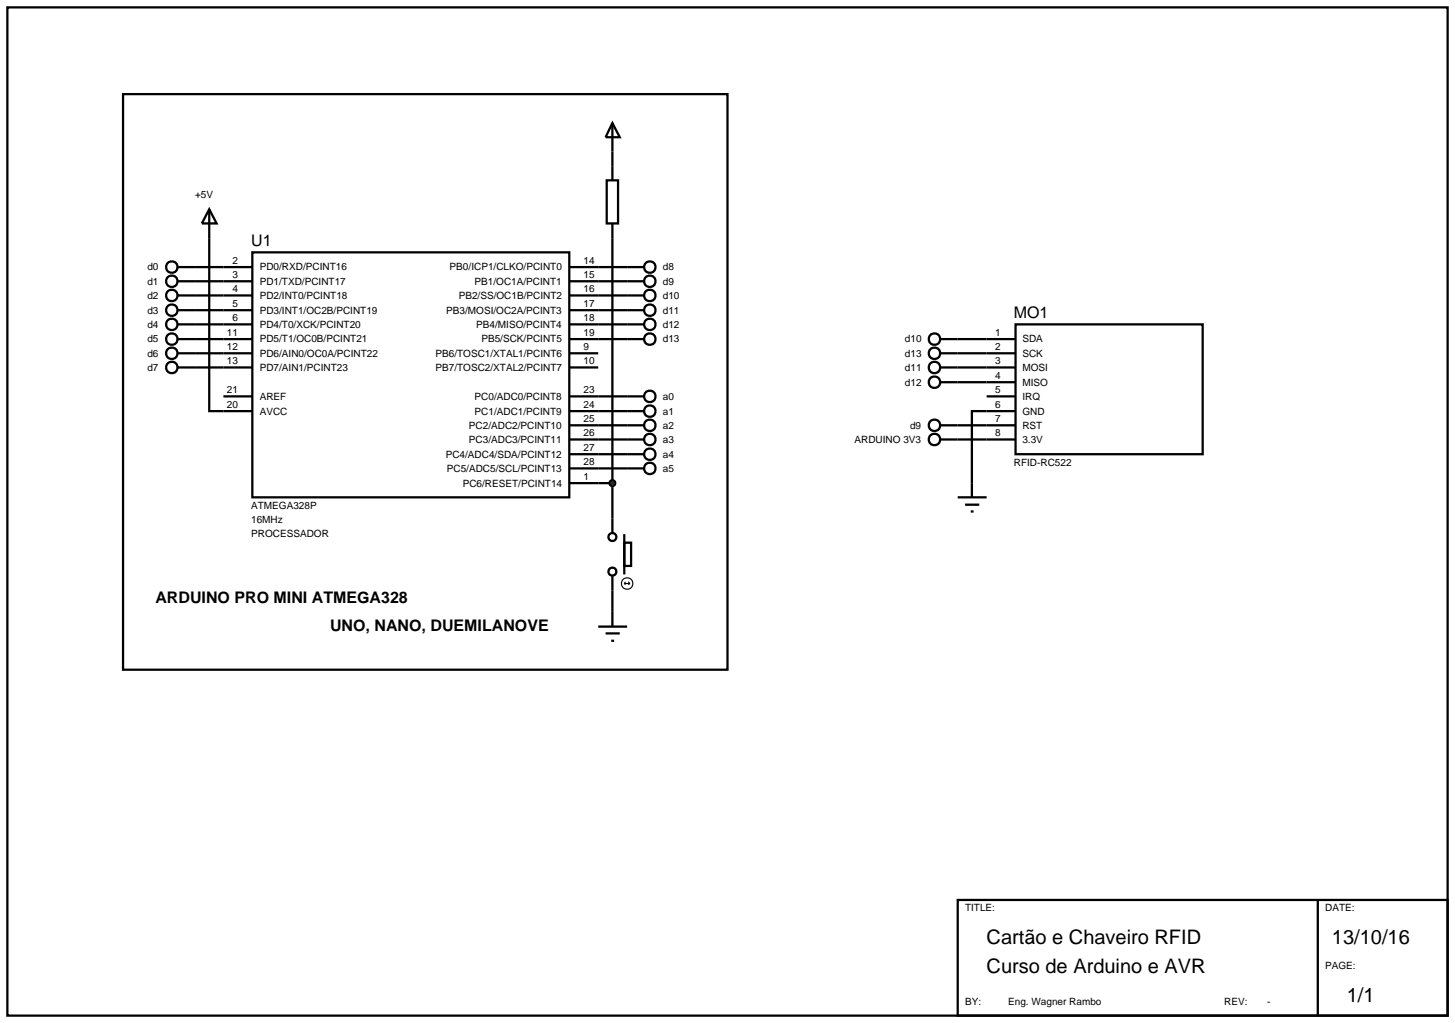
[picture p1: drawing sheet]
<svg xmlns="http://www.w3.org/2000/svg" width="257mm" height="180mm" viewBox="0 0 257 180" stroke-linecap="round" stroke-linejoin="round" font-family="sans-serif">
<g fill="none" stroke="#000" stroke-width=".4">
<path d="M1.3 1.3h254v177.8h-254zM21.7 16.6h106.6v101.5h-106.6zM36.9 36.9v35.6h7.6M36.9 36.9l1.3 2.5h-2.6zM107 31.8h2v7.6h-2zM108 26.7v5.1M108 39.4v54.6M31.3 47.1h13.2M31.3 49.6h13.2M31.3 54.7h13.2M31.3 52.1h13.2M31.3 57.2h13.2"/>
<path d="M31.3 59.8h13.2M44.5 44.5h55.9v43.2h-55.9zM100.4 47.1h13.2M100.4 49.6h13.2M100.4 54.7h13.2M100.4 52.1h13.2M100.4 57.2h13.2M100.4 59.8h13.2M168.9 59.8h5.1M31.3 62.3h13.2M31.3 64.8h13.2M39.4 69.9h5.1"/>
<path d="M100.4 62.3h5.1M100.4 64.8h5.1M100.4 69.9h13.2M100.4 72.5h13.2M100.4 75h13.2M100.4 77.5h13.2M168.9 62.3h5.1M168.9 64.8h5.1M168.9 75h5.1M168.9 77.5h5.1M168.9 67.4h5.1M174 72.5h-2.6v12.7"/>
<path d="M100.4 80.1h13.2M100.4 82.6h13.2M100.4 85.2h7.6M110.1 95.7h1.2v4.1h-1.2zM110.1 94.2v7.1M105.5 110.5h5.1M106.8 111.7h2.5M107.8 113h.5M108 101.6v8.9M168.9 158.7h86.4v20.4h-86.4zM232.4 158.7v20.4"/>
<circle cx="30.3" cy="54.7" r="1.01"/>
<circle cx="30.3" cy="52.1" r="1.01"/>
<circle cx="30.3" cy="59.8" r="1.01"/>
<circle cx="30.3" cy="47.1" r="1.01"/>
<circle cx="30.3" cy="49.6" r="1.01"/>
<circle cx="30.3" cy="57.2" r="1.01"/>
<circle cx="114.6" cy="49.6" r="1.01"/>
<circle cx="114.6" cy="57.2" r="1.01"/>
<circle cx="114.6" cy="59.8" r="1.01"/>
<circle cx="114.6" cy="47.1" r="1.01"/>
<circle cx="114.6" cy="52.1" r="1.01"/>
<circle cx="114.6" cy="54.7" r="1.01"/>
<circle cx="30.3" cy="64.8" r="1.01"/>
<circle cx="30.3" cy="62.3" r="1.01"/>
<circle cx="114.6" cy="75" r="1.01"/>
<circle cx="114.6" cy="69.9" r="1.01"/>
<circle cx="114.6" cy="72.5" r="1.01"/>
<circle cx="114.6" cy="77.5" r="1.01"/>
<circle cx="108" cy="94.7" r=".7"/>
<circle cx="114.6" cy="82.6" r="1.01"/>
<circle cx="114.6" cy="80.1" r="1.01"/>
<circle cx="108" cy="100.8" r=".7"/>
</g>
<g fill="none" stroke="#000" stroke-width=".2">
<path d="M110.1 102.9h1M110.1 102.9l.2 .2M110.3 102.6l-.2 .3M110.8 102.6l.3 .3M111.1 102.9l-.3 .2"/>
<circle cx="110.6" cy="102.9" r="1.01"/>
</g>
<path d="M107.7 84.8l.3-.1-.5 .5zM108 84.7l.4 .2 .1 .3zM108.5 85.2l-.1 .3-.4 .2zM107.5 85.2l.5 .5-.3-.1z" fill="#004000" stroke="#000" stroke-width=".4"/>
<path d="M107.5 85.2l.5-.5 .5 .5-.5 .5z" fill="#004000"/>
<g fill="none" stroke="#000" stroke-width=".4">
<path d="M108 21.7l1.3 2.5h-2.5zM108 21.7v5M165.8 59.8h3.1M174 59.8h5.1M179.1 57.2h33v22.9h-33zM165.8 62.3h3.1M165.8 64.8h3.1M165.8 67.4h3.1M165.8 75h3.1M165.8 77.5h3.1M174 62.3h5.1M174 64.8h5.1"/>
<path d="M174 67.4h5.1M174 69.9h5.1M174 72.5h5.1M174 75h5.1M174 77.5h5.1M168.9 87.7h5.1M170.2 89h2.5M171.2 90.2h.5M171.4 85.2v2.5"/>
<circle cx="164.8" cy="59.8" r="1.01"/>
<circle cx="164.8" cy="64.8" r="1.01"/>
<circle cx="164.8" cy="77.5" r="1.01"/>
<circle cx="164.8" cy="67.4" r="1.01"/>
<circle cx="164.8" cy="62.3" r="1.01"/>
<circle cx="164.8" cy="75" r="1.01"/>
</g>
<g font-size="3.5">
<text x="174" y="166.5">Cartão e Chaveiro RFID</text>
<text x="234.9" y="166.5">13/10/16</text>
<text x="174" y="171.6">Curso de Arduino e AVR</text>
<text x="237.5" y="176.7">1/1</text>
</g>
<g font-size="2.8">
<text x="44.3" y="43.4">U1</text>
<text x="178.8" y="56.1">MO1</text>
<text x="27.4" y="106.3">ARDUINO PRO MINI ATMEGA328</text>
<text x="58.2" y="111.4">UNO, NANO, DUEMILANOVE</text>
</g>
<g font-size="1.8">
<text x="34.4" y="35">+5V</text>
<text x="26" y="47.7">d0</text>
<text x="41" y="46.5">2</text>
<text x="45.8" y="47.7">PD0/RXD/PCINT16</text>
<text x="79.3" y="47.7">PB0/ICP1/CLKO/PCINT0</text>
<text x="102.9" y="46.5">14</text>
<text x="116.9" y="47.7">d8</text>
<text x="26" y="50.2">d1</text>
<text x="26" y="52.7">d2</text>
<text x="41" y="51.5">4</text>
<text x="41" y="49">3</text>
<text x="45.8" y="52.7">PD2/INT0/PCINT18</text>
<text x="45.8" y="50.2">PD1/TXD/PCINT17</text>
<text x="80.9" y="52.7">PB2/SS/OC1B/PCINT2</text>
<text x="83.7" y="50.2">PB1/OC1A/PCINT1</text>
<text x="102.9" y="49">15</text>
<text x="102.9" y="51.5">16</text>
<text x="116.9" y="50.2">d9</text>
<text x="116.9" y="52.7">d10</text>
<text x="26" y="55.3">d3</text>
<text x="26" y="57.8">d4</text>
<text x="40" y="59.2">11</text>
<text x="41" y="56.6">6</text>
<text x="41" y="54.1">5</text>
<text x="45.8" y="57.8">PD4/T0/XCK/PCINT20</text>
<text x="45.8" y="55.3">PD3/INT1/OC2B/PCINT19</text>
<text x="78.7" y="55.3">PB3/MOSI/OC2A/PCINT3</text>
<text x="84" y="57.8">PB4/MISO/PCINT4</text>
<text x="102.9" y="54.1">17</text>
<text x="102.9" y="56.6">18</text>
<text x="102.9" y="59.2">19</text>
<text x="116.9" y="55.3">d11</text>
<text x="116.9" y="57.8">d12</text>
<text x="175.5" y="59.2">1</text>
<text x="26" y="60.4">d5</text>
<text x="26" y="62.9">d6</text>
<text x="26" y="65.4">d7</text>
<text x="40" y="61.7">12</text>
<text x="40" y="64.2">13</text>
<text x="45.8" y="62.9">PD6/AIN0/OC0A/PCINT22</text>
<text x="45.8" y="60.4">PD5/T1/OC0B/PCINT21</text>
<text x="45.8" y="65.4">PD7/AIN1/PCINT23</text>
<text x="76.8" y="65.4">PB7/TOSC2/XTAL2/PCINT7</text>
<text x="76.8" y="62.9">PB6/TOSC1/XTAL1/PCINT6</text>
<text x="84.9" y="60.4">PB5/SCK/PCINT5</text>
<text x="102.9" y="64.2">10</text>
<text x="102.9" y="61.7">9</text>
<text x="116.9" y="60.4">d13</text>
<text x="159.6" y="60.4">d10</text>
<text x="159.6" y="62.9">d13</text>
<text x="159.6" y="65.4">d11</text>
<text x="175.5" y="61.7">2</text>
<text x="175.5" y="64.2">3</text>
<text x="180.3" y="60.4">SDA</text>
<text x="180.3" y="62.9">SCK</text>
<text x="180.3" y="65.4">MOSI</text>
<text x="40" y="71.9">20</text>
<text x="40" y="69.3">21</text>
<text x="45.8" y="70.5">AREF</text>
<text x="83.7" y="70.5">PC0/ADC0/PCINT8</text>
<text x="102.9" y="71.9">24</text>
<text x="102.9" y="69.3">23</text>
<text x="116.9" y="70.5">a0</text>
<text x="159.6" y="68">d12</text>
<text x="175.5" y="66.8">4</text>
<text x="175.5" y="69.3">5</text>
<text x="175.5" y="71.9">6</text>
<text x="180.3" y="68">MISO</text>
<text x="180.3" y="70.5">IRQ</text>
<text x="45.8" y="73.1">AVCC</text>
<text x="82.7" y="75.6">PC2/ADC2/PCINT10</text>
<text x="83.7" y="73.1">PC1/ADC1/PCINT9</text>
<text x="102.9" y="76.9">26</text>
<text x="102.9" y="74.4">25</text>
<text x="116.9" y="73.1">a1</text>
<text x="116.9" y="75.6">a2</text>
<text x="160.5" y="75.6">d9</text>
<text x="175.5" y="74.4">7</text>
<text x="175.5" y="76.9">8</text>
<text x="180.3" y="73.1">GND</text>
<text x="180.3" y="75.6">RST</text>
<text x="78.6" y="80.7">PC4/ADC4/SDA/PCINT12</text>
<text x="78.8" y="83.2">PC5/ADC5/SCL/PCINT13</text>
<text x="82.7" y="78.1">PC3/ADC3/PCINT11</text>
<text x="102.9" y="82">28</text>
<text x="102.9" y="79.5">27</text>
<text x="116.9" y="78.1">a3</text>
<text x="116.9" y="80.7">a4</text>
<text x="116.9" y="83.2">a5</text>
<text x="150.7" y="78.1">ARDUINO 3V3</text>
<text x="178.8" y="82.1">RFID-RC522</text>
<text x="180.3" y="78.1">3.3V</text>
<text x="44.3" y="89.7">ATMEGA328P</text>
<text x="81.6" y="85.8">PC6/RESET/PCINT14</text>
<text x="102.9" y="84.6">1</text>
<text x="44.3" y="92.2">16MHz</text>
<text x="44.3" y="94.7">PROCESSADOR</text>
<text x="170.2" y="160.7">TITLE:</text>
<text x="233.7" y="160.7">DATE:</text>
<text x="233.7" y="170.8">PAGE:</text>
<text x="170.2" y="177.2">BY:</text>
<text x="177.8" y="177.2">Eng. Wagner Rambo</text>
<text x="215.9" y="177.2">REV:</text>
<text x="223.5" y="177.2">-</text>
</g>
</svg>
